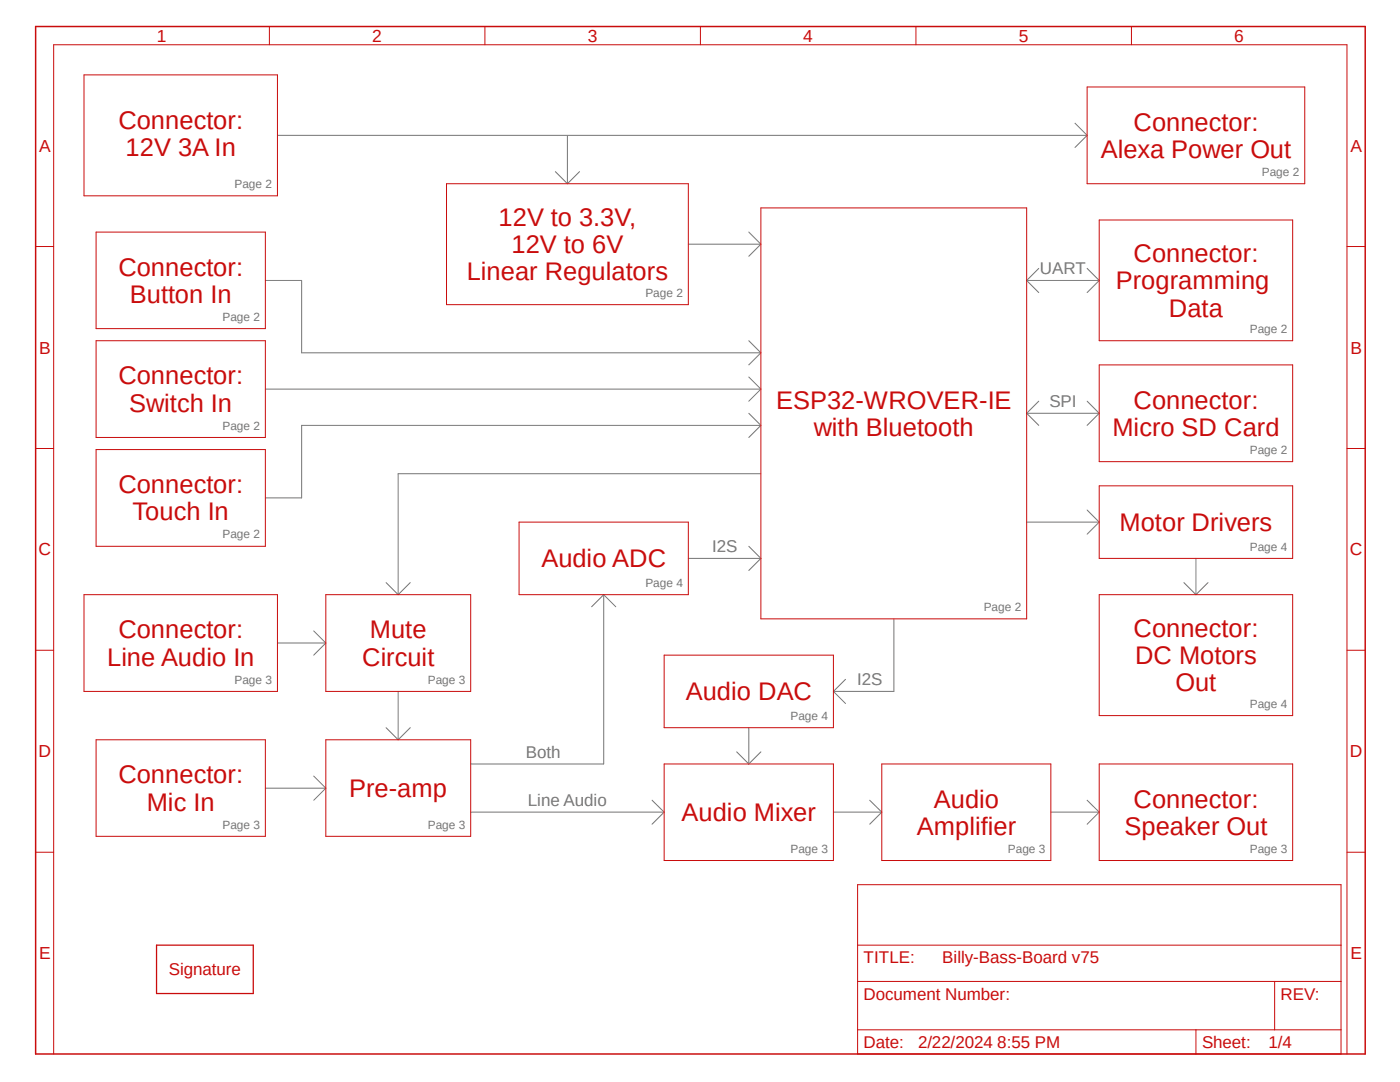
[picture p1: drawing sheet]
<svg xmlns="http://www.w3.org/2000/svg" width="279mm" height="216mm" viewBox="0 0 279 216" stroke-linecap="round" stroke-linejoin="round" font-family="sans-serif">
<path d="M6.6 5l266.2 205.9M272.8 5l-266.2 205.9" fill="none" stroke="#fff" stroke-width=".2"/>
<g fill="none" stroke="#757575" stroke-width=".2">
<path d="M55.4 27h161.6M110.8 34.2l2.4 2.5M113.2 27v9.7M115.7 34.2l-2.5 2.5M214.5 24.6l2.5 2.4M217 27l-2.5 2.4M53 56h7.2v14.4h91.6M137.4 48.7h14.4M149.4 46.3l2.4 2.4M151.8 48.7l-2.4 2.4M204.9 56h14.5M204.9 56l2.4 2.4"/>
<path d="M207.3 53.6l-2.4 2.4M217 53.6l2.4 2.4M219.4 56l-2.4 2.4M53 77.6h98.8M149.4 68l2.4 2.4M149.4 75.2l2.4 2.4M151.8 70.4l-2.4 2.4M151.8 77.6l-2.4 2.5M149.4 82.5l2.4 2.4M151.8 84.9l-2.4 2.4M151.8 84.9h-91.6v14.5h-7.2M151.8 94.5h-72.3v24.2"/>
<path d="M204.9 82.5h14.5M204.9 82.5l2.4 2.4M207.3 80.1l-2.4 2.4M217 80.1l2.4 2.4M219.4 82.5l-2.4 2.4M77 116.2l2.5 2.5M81.9 116.2l-2.4 2.5M120.5 118.7l2.4 2.4M120.5 118.7l-2.4 2.4M120.5 118.7v33.7h-26.6M137.4 111.4h14.4M149.4 109l2.4 2.4"/>
<path d="M151.8 111.4l-2.4 2.4M204.9 104.2h14.5M217 101.8l2.4 2.4M219.4 104.2l-2.4 2.4M236.3 116.2l2.4 2.5M238.7 111.4v7.3M241.1 116.2l-2.4 2.5M55.4 128.3h9.6M62.6 125.9l2.4 2.4M65 128.3l-2.4 2.4M79.5 138v9.6M166.3 138l2.4 2.4"/>
<path d="M168.7 135.6l-2.4 2.4M178.4 123.5v14.5h-12.1M53 157.3h12M62.6 154.9l2.4 2.4M65 157.3l-2.4 2.4M77 145.2l2.5 2.4M81.9 145.2l-2.4 2.4M130.1 159.7l2.4 2.4M147 150l2.4 2.4M149.4 145.2v7.2M151.8 150l-2.4 2.4M173.6 159.7l2.4 2.4"/>
<path d="M217 159.7l2.4 2.4M93.9 162.1h38.6M132.5 162.1l-2.4 2.4M166.3 162.1h9.7M176 162.1l-2.4 2.4M209.7 162.1h9.7M219.4 162.1l-2.4 2.4"/>
</g>
<g fill="none" stroke="#c90c0c" stroke-width=".2">
<path d="M16.8 14.9h38.6v24.2h-38.6zM53.8 5.3v3.6M96.8 5.3v3.6M139.8 5.3v3.6M182.8 5.3v3.6M217 17.4h43.4v19.3h-43.4zM225.8 5.3v3.6M89.1 36.7h48.3v24.1h-48.3zM7.1 49.2h3.6M19.2 46.3h33.8v19.3h-33.8zM151.8 41.5h53.1v82h-53.1zM219.4 43.9h38.6v24.1h-38.6z"/>
<path d="M268.8 49.2h3.7M19.2 68h33.8v19.3h-33.8zM219.4 72.8h38.6v19.3h-38.6zM7.1 89.5h3.6M19.2 89.7h33.8v19.3h-33.8zM219.4 96.9h38.6v14.5h-38.6zM268.8 89.5h3.7M16.8 118.7h38.6v19.3h-38.6zM65 118.7h28.9v19.3h-28.9zM103.6 104.2h33.8v14.5h-33.8zM219.4 118.7h38.6v24.1h-38.6zM7.1 129.8h3.6"/>
<path d="M132.5 130.7h33.8v14.5h-33.8zM268.8 129.8h3.7M19.2 147.6h33.8v19.3h-33.8zM65 147.6h28.9v19.3h-28.9zM132.5 152.4h33.8v19.3h-33.8zM176 152.4h33.7v19.3h-33.7zM219.4 152.4h38.6v19.3h-38.6zM7.1 170.1h3.6M171.2 176.5h96.4v33.8h-96.4zM268.8 170.1h3.7M171.2 195.8h96.4M171.2 188.6h96.4"/>
<path d="M254.4 195.8v9.7M10.7 210.3v-201.4h258.1v201.4M171.2 205.5h96.4M238.7 205.5v4.8"/>
</g>
<path d="M7.1 5.3h265.4v205h-265.4z" fill="none" stroke="#c90c0c" stroke-width=".3"/>
<path d="M31.2 188.6h19.3v9.6h-19.3z" fill="none" stroke="#c90c0c" stroke-width=".25"/>
<g font-size="5.1" fill="#c90c0c">
<text x="23.6" y="25.8">Connector:</text>
<text x="226.2" y="26.1">Connector:</text>
<text x="25.1" y="31.2">12V 3A In</text>
<text x="219.7" y="31.5">Alexa Power Out</text>
<text x="99.5" y="45.1">12V to 3.3V,</text>
<text x="102.1" y="50.5">12V to 6V</text>
<text x="226.2" y="52.3">Connector:</text>
<text x="23.6" y="55">Connector:</text>
<text x="93.1" y="55.9">Linear Regulators</text>
<text x="222.7" y="57.7">Programming</text>
<text x="25.9" y="60.5">Button In</text>
<text x="233.3" y="63.2">Data</text>
<text x="23.6" y="76.7">Connector:</text>
<text x="25.8" y="82.1">Switch In</text>
<text x="154.9" y="81.5">ESP32-WROVER-IE</text>
<text x="226.2" y="81.5">Connector:</text>
<text x="162.4" y="87">with Bluetooth</text>
<text x="222" y="87">Micro SD Card</text>
<text x="23.6" y="98.4">Connector:</text>
<text x="26.5" y="103.8">Touch In</text>
<text x="223.4" y="106">Motor Drivers</text>
<text x="108" y="113.2">Audio ADC</text>
<text x="23.6" y="127.4">Connector:</text>
<text x="73.8" y="127.4">Mute</text>
<text x="226.2" y="127.1">Connector:</text>
<text x="21.4" y="132.8">Line Audio In</text>
<text x="72.3" y="132.8">Circuit</text>
<text x="226.5" y="132.5">DC Motors</text>
<text x="234.6" y="137.9">Out</text>
<text x="136.9" y="139.7">Audio DAC</text>
<text x="23.6" y="156.3">Connector:</text>
<text x="29.3" y="161.8">Mic In</text>
<text x="69.7" y="159">Pre-amp</text>
<text x="186.4" y="161.2">Audio</text>
<text x="226.2" y="161.2">Connector:</text>
<text x="136" y="163.9">Audio Mixer</text>
<text x="183" y="166.6">Amplifier</text>
<text x="224.4" y="166.6">Speaker Out</text>
</g>
<g font-size="3.5" fill="#c90c0c">
<text x="31.3" y="8.3">1</text>
<text x="74.3" y="8.3">2</text>
<text x="117.3" y="8.3">3</text>
<text x="160.3" y="8.3">4</text>
<text x="203.3" y="8.3">5</text>
<text x="246.3" y="8.3">6</text>
<text x="7.8" y="30.3">A</text>
<text x="269.5" y="30.3">A</text>
<text x="7.8" y="70.6">B</text>
<text x="269.5" y="70.6">B</text>
<text x="7.7" y="110.8">C</text>
<text x="269.4" y="110.8">C</text>
<text x="7.7" y="151.1">D</text>
<text x="269.4" y="151.1">D</text>
<text x="7.8" y="191.4">E</text>
<text x="269.5" y="191.4">E</text>
</g>
<g font-size="3.4" fill="#757575">
<text x="207.5" y="54.7">UART</text>
<text x="209.4" y="81.2">SPI</text>
<text x="142.1" y="110.2">I2S</text>
<text x="171.1" y="136.7">I2S</text>
<text x="104.9" y="151.3">Both</text>
<text x="105.4" y="160.9">Line Audio</text>
</g>
<g font-size="3.4" fill="#c90c0c">
<text x="33.7" y="194.6">Signature</text>
<text x="172.3" y="192.2">TITLE:</text>
<text x="188" y="192.2">Billy-Bass-Board v75</text>
<text x="172.3" y="199.5">Document Number:</text>
<text x="255.6" y="199.5">REV:</text>
<text x="172.3" y="209.1">Date:</text>
<text x="183.2" y="209.1">2/22/2024 8:55 PM</text>
<text x="239.9" y="209.1">Sheet:</text>
<text x="253.2" y="209.1">1/4</text>
</g>
<g font-size="2.4" fill="#757575">
<text x="251.8" y="35.1">Page 2</text>
<text x="46.8" y="37.5">Page 2</text>
<text x="128.8" y="59.2">Page 2</text>
<text x="44.4" y="64.1">Page 2</text>
<text x="249.4" y="66.5">Page 2</text>
<text x="44.4" y="85.7">Page 2</text>
<text x="249.4" y="90.6">Page 2</text>
<text x="44.4" y="107.4">Page 2</text>
<text x="249.4" y="109.9">Page 4</text>
<text x="128.8" y="117.1">Page 4</text>
<text x="196.3" y="121.9">Page 2</text>
<text x="46.8" y="136.4">Page 3</text>
<text x="85.4" y="136.4">Page 3</text>
<text x="157.8" y="143.6">Page 4</text>
<text x="249.4" y="141.2">Page 4</text>
<text x="44.4" y="165.4">Page 3</text>
<text x="85.4" y="165.4">Page 3</text>
<text x="157.8" y="170.1">Page 3</text>
<text x="201.2" y="170.1">Page 3</text>
<text x="249.4" y="170.1">Page 3</text>
</g>
</svg>
